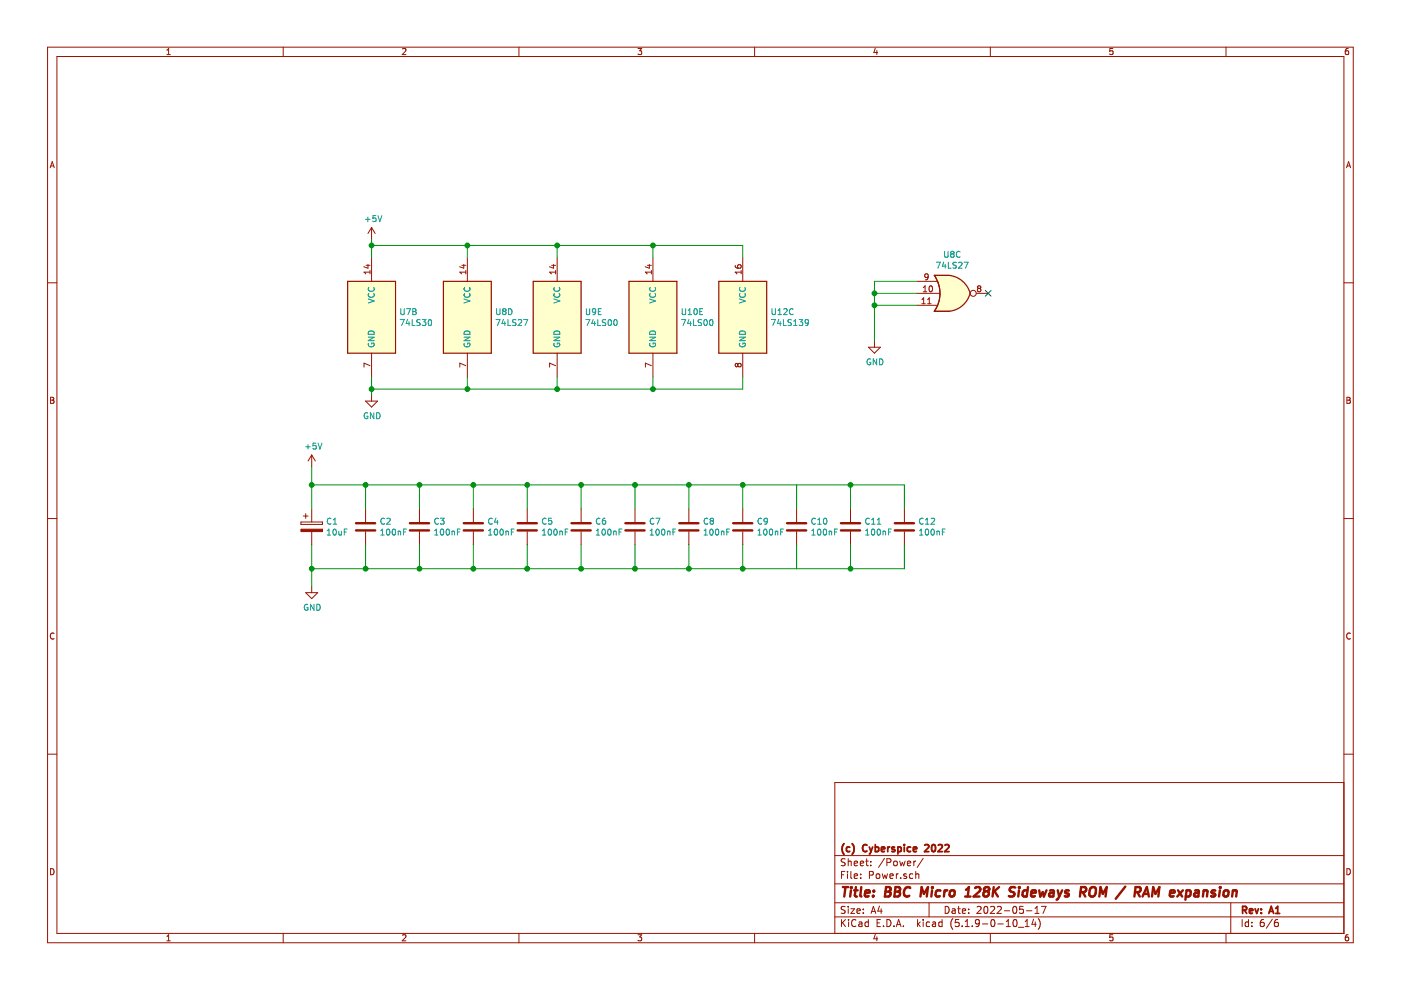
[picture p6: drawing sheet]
EESchema Schematic File Version 4
EELAYER 30 0
EELAYER END
$Descr A4 11693 8268
encoding utf-8
Sheet 6 6
Title "BBC Micro 128K Sideways ROM / RAM expansion"
Date "2022-05-17"
Rev "A1"
Comp "(c) Cyberspice 2022"
Comment1 ""
Comment2 ""
Comment3 ""
Comment4 ""
$EndDescr
$Comp
L power:GND #PWR0119
U 1 1
P 3100 3300
F 0 "#PWR0119" H 3100 3050 50  0001 C CNN
F 1 "GND" H 3105 3127 50  0000 C CNN
F 2 "" H 3100 3300 50  0001 C CNN
F 3 "" H 3100 3300 50  0001 C CNN
	1    3100 3300
	1    0    0    -1  
$EndComp
$Comp
L power:+5V #PWR0120
U 1 1
P 3100 2000
F 0 "#PWR0120" H 3100 1850 50  0001 C CNN
F 1 "+5V" H 3115 2173 50  0000 C CNN
F 2 "" H 3100 2000 50  0001 C CNN
F 3 "" H 3100 2000 50  0001 C CNN
	1    3100 2000
	1    0    0    -1  
$EndComp
Wire Wire Line
	3100 2000 3100 2050
Wire Wire Line
	3100 3150 3100 3250
Wire Wire Line
	3100 2050 3900 2050
Wire Wire Line
	3900 2050 3900 2150
Connection ~ 3100 2050
Wire Wire Line
	3100 2050 3100 2150
Wire Wire Line
	3100 3250 3900 3250
Connection ~ 3100 3250
Wire Wire Line
	3100 3250 3100 3300
Wire Wire Line
	3900 3250 3900 3150
$Comp
L TTL_74xx:74LS00 U9
U 5 1
P 4650 2650
F 0 "U9" H 4880 2696 50  0000 L CNN
F 1 "74LS00" H 4880 2605 50  0000 L CNN
F 2 "Package_DIP:DIP-14_W7.62mm_Socket" H 4650 2650 50  0001 C CNN
F 3 "http://www.ti.com/lit/gpn/sn74ls00" H 4650 2650 50  0001 C CNN
	5    4650 2650
	1    0    0    -1  
$EndComp
Wire Wire Line
	5450 3150 5450 3250
Wire Wire Line
	5450 2150 5450 2050
Wire Wire Line
	4650 3150 4650 3250
Wire Wire Line
	4650 2150 4650 2050
Connection ~ 3900 2050
Connection ~ 3900 3250
Connection ~ 4650 2050
Connection ~ 4650 3250
Connection ~ 5450 2050
Connection ~ 5450 3250
Wire Wire Line
	3900 3250 4650 3250
Wire Wire Line
	3900 2050 4650 2050
Wire Wire Line
	4650 2050 5450 2050
Wire Wire Line
	4650 3250 5450 3250
Wire Wire Line
	5450 3250 6200 3250
Wire Wire Line
	5450 2050 6200 2050
Wire Wire Line
	6200 2150 6200 2050
Wire Wire Line
	6200 3150 6200 3250
$Comp
L TTL_74xx:74LS00 U10
U 5 1
P 5450 2650
F 0 "U10" H 5680 2696 50  0000 L CNN
F 1 "74LS00" H 5680 2605 50  0000 L CNN
F 2 "Package_DIP:DIP-14_W7.62mm_Socket" H 5450 2650 50  0001 C CNN
F 3 "http://www.ti.com/lit/gpn/sn74ls00" H 5450 2650 50  0001 C CNN
	5    5450 2650
	1    0    0    -1  
$EndComp
$Comp
L TTL_74xx:74LS30 U7
U 2 1
P 3100 2650
F 0 "U7" H 3330 2696 50  0000 L CNN
F 1 "74LS30" H 3330 2605 50  0000 L CNN
F 2 "Package_DIP:DIP-14_W7.62mm_Socket" H 3100 2650 50  0001 C CNN
F 3 "http://www.ti.com/lit/gpn/sn74LS30" H 3100 2650 50  0001 C CNN
	2    3100 2650
	1    0    0    -1  
$EndComp
$Comp
L TTL_74xx:74LS27 U8
U 4 1
P 3900 2650
F 0 "U8" H 4130 2696 50  0000 L CNN
F 1 "74LS27" H 4130 2605 50  0000 L CNN
F 2 "Package_DIP:DIP-14_W7.62mm_Socket" H 3900 2650 50  0001 C CNN
F 3 "http://www.ti.com/lit/gpn/sn74LS27" H 3900 2650 50  0001 C CNN
	4    3900 2650
	1    0    0    -1  
$EndComp
$Comp
L TTL_74xx:74LS139 U12
U 3 1
P 6200 2650
F 0 "U12" H 6430 2696 50  0000 L CNN
F 1 "74LS139" H 6430 2605 50  0000 L CNN
F 2 "Package_DIP:DIP-16_W7.62mm_Socket" H 6200 2650 50  0001 C CNN
F 3 "http://www.ti.com/lit/ds/symlink/sn74ls139a.pdf" H 6200 2650 50  0001 C CNN
	3    6200 2650
	1    0    0    -1  
$EndComp
$Comp
L TTL_74xx:74LS27 U8
U 3 1
P 7950 2450
F 0 "U8" H 7950 2775 50  0000 C CNN
F 1 "74LS27" H 7950 2684 50  0000 C CNN
F 2 "Package_DIP:DIP-14_W7.62mm_Socket" H 7950 2450 50  0001 C CNN
F 3 "http://www.ti.com/lit/gpn/sn74LS27" H 7950 2450 50  0001 C CNN
	3    7950 2450
	1    0    0    -1  
$EndComp
NoConn ~ 8250 2450
Wire Wire Line
	7650 2350 7300 2350
Wire Wire Line
	7300 2350 7300 2450
Wire Wire Line
	7650 2450 7300 2450
Connection ~ 7300 2450
Wire Wire Line
	7300 2450 7300 2550
Wire Wire Line
	7650 2550 7300 2550
Connection ~ 7300 2550
$Comp
L power:GND #PWR0105
U 1 1
P 7300 2850
F 0 "#PWR0105" H 7300 2600 50  0001 C CNN
F 1 "GND" H 7305 2677 50  0000 C CNN
F 2 "" H 7300 2850 50  0001 C CNN
F 3 "" H 7300 2850 50  0001 C CNN
	1    7300 2850
	1    0    0    -1  
$EndComp
$Comp
L Device:C_Polarized C1
U 1 1
P 2600 4400
F 0 "C1" H 2718 4446 50  0000 L CNN
F 1 "10uF" H 2718 4355 50  0000 L CNN
F 2 "Capacitor_THT:CP_Radial_D5.0mm_P2.50mm" H 2638 4250 50  0001 C CNN
F 3 "~" H 2600 4400 50  0001 C CNN
	1    2600 4400
	1    0    0    -1  
$EndComp
$Comp
L Device:C C2
U 1 1
P 3050 4400
F 0 "C2" H 3165 4446 50  0000 L CNN
F 1 "100nF" H 3165 4355 50  0000 L CNN
F 2 "Capacitor_THT:C_Disc_D7.5mm_W2.5mm_P5.00mm" H 3088 4250 50  0001 C CNN
F 3 "~" H 3050 4400 50  0001 C CNN
	1    3050 4400
	1    0    0    -1  
$EndComp
$Comp
L Device:C C3
U 1 1
P 3500 4400
F 0 "C3" H 3615 4446 50  0000 L CNN
F 1 "100nF" H 3615 4355 50  0000 L CNN
F 2 "Capacitor_THT:C_Disc_D7.5mm_W2.5mm_P5.00mm" H 3538 4250 50  0001 C CNN
F 3 "~" H 3500 4400 50  0001 C CNN
	1    3500 4400
	1    0    0    -1  
$EndComp
$Comp
L Device:C C4
U 1 1
P 3950 4400
F 0 "C4" H 4065 4446 50  0000 L CNN
F 1 "100nF" H 4065 4355 50  0000 L CNN
F 2 "Capacitor_THT:C_Disc_D7.5mm_W2.5mm_P5.00mm" H 3988 4250 50  0001 C CNN
F 3 "~" H 3950 4400 50  0001 C CNN
	1    3950 4400
	1    0    0    -1  
$EndComp
$Comp
L Device:C C5
U 1 1
P 4400 4400
F 0 "C5" H 4515 4446 50  0000 L CNN
F 1 "100nF" H 4515 4355 50  0000 L CNN
F 2 "Capacitor_THT:C_Disc_D7.5mm_W2.5mm_P5.00mm" H 4438 4250 50  0001 C CNN
F 3 "~" H 4400 4400 50  0001 C CNN
	1    4400 4400
	1    0    0    -1  
$EndComp
$Comp
L Device:C C6
U 1 1
P 4850 4400
F 0 "C6" H 4965 4446 50  0000 L CNN
F 1 "100nF" H 4965 4355 50  0000 L CNN
F 2 "Capacitor_THT:C_Disc_D7.5mm_W2.5mm_P5.00mm" H 4888 4250 50  0001 C CNN
F 3 "~" H 4850 4400 50  0001 C CNN
	1    4850 4400
	1    0    0    -1  
$EndComp
$Comp
L Device:C C7
U 1 1
P 5300 4400
F 0 "C7" H 5415 4446 50  0000 L CNN
F 1 "100nF" H 5415 4355 50  0000 L CNN
F 2 "Capacitor_THT:C_Disc_D7.5mm_W2.5mm_P5.00mm" H 5338 4250 50  0001 C CNN
F 3 "~" H 5300 4400 50  0001 C CNN
	1    5300 4400
	1    0    0    -1  
$EndComp
$Comp
L Device:C C8
U 1 1
P 5750 4400
F 0 "C8" H 5865 4446 50  0000 L CNN
F 1 "100nF" H 5865 4355 50  0000 L CNN
F 2 "Capacitor_THT:C_Disc_D7.5mm_W2.5mm_P5.00mm" H 5788 4250 50  0001 C CNN
F 3 "~" H 5750 4400 50  0001 C CNN
	1    5750 4400
	1    0    0    -1  
$EndComp
$Comp
L Device:C C9
U 1 1
P 6200 4400
F 0 "C9" H 6315 4446 50  0000 L CNN
F 1 "100nF" H 6315 4355 50  0000 L CNN
F 2 "Capacitor_THT:C_Disc_D7.5mm_W2.5mm_P5.00mm" H 6238 4250 50  0001 C CNN
F 3 "~" H 6200 4400 50  0001 C CNN
	1    6200 4400
	1    0    0    -1  
$EndComp
$Comp
L Device:C C10
U 1 1
P 6650 4400
F 0 "C10" H 6765 4446 50  0000 L CNN
F 1 "100nF" H 6765 4355 50  0000 L CNN
F 2 "Capacitor_THT:C_Disc_D7.5mm_W2.5mm_P5.00mm" H 6688 4250 50  0001 C CNN
F 3 "~" H 6650 4400 50  0001 C CNN
	1    6650 4400
	1    0    0    -1  
$EndComp
Wire Wire Line
	2600 4050 3050 4050
Wire Wire Line
	6650 4050 6650 4250
Wire Wire Line
	2600 3900 2600 4050
Connection ~ 2600 4050
Wire Wire Line
	2600 4050 2600 4250
Wire Wire Line
	2600 4550 2600 4750
Wire Wire Line
	2600 4750 3050 4750
Wire Wire Line
	6650 4750 6650 4550
Connection ~ 2600 4750
Wire Wire Line
	2600 4750 2600 4900
Wire Wire Line
	6200 4250 6200 4050
Wire Wire Line
	5750 4250 5750 4050
Wire Wire Line
	5300 4250 5300 4050
Wire Wire Line
	4850 4250 4850 4050
Wire Wire Line
	4400 4250 4400 4050
Wire Wire Line
	3950 4250 3950 4050
Wire Wire Line
	3500 4250 3500 4050
Wire Wire Line
	3050 4250 3050 4050
Wire Wire Line
	3050 4550 3050 4750
Wire Wire Line
	3500 4550 3500 4750
Wire Wire Line
	3950 4550 3950 4750
Wire Wire Line
	4400 4550 4400 4750
Wire Wire Line
	4850 4550 4850 4750
Wire Wire Line
	5300 4550 5300 4750
Wire Wire Line
	5750 4550 5750 4750
Wire Wire Line
	6200 4550 6200 4750
Connection ~ 3050 4050
Connection ~ 3050 4750
Wire Wire Line
	3050 4050 3500 4050
Wire Wire Line
	3050 4750 3500 4750
Connection ~ 3500 4050
Connection ~ 3500 4750
Wire Wire Line
	3500 4050 3950 4050
Wire Wire Line
	3500 4750 3950 4750
Connection ~ 3950 4050
Connection ~ 3950 4750
Wire Wire Line
	3950 4050 4400 4050
Wire Wire Line
	3950 4750 4400 4750
Wire Wire Line
	4400 4750 4850 4750
Connection ~ 4400 4750
Connection ~ 4850 4750
Wire Wire Line
	4850 4750 5300 4750
Connection ~ 5300 4750
Wire Wire Line
	5300 4750 5750 4750
Connection ~ 5750 4750
Wire Wire Line
	5750 4750 6200 4750
Connection ~ 6200 4750
Wire Wire Line
	6200 4750 6650 4750
Wire Wire Line
	4400 4050 4850 4050
Connection ~ 4400 4050
Connection ~ 4850 4050
Wire Wire Line
	4850 4050 5300 4050
Connection ~ 5300 4050
Wire Wire Line
	5300 4050 5750 4050
Connection ~ 5750 4050
Wire Wire Line
	5750 4050 6200 4050
Connection ~ 6200 4050
Wire Wire Line
	6200 4050 6650 4050
Wire Wire Line
	7300 2550 7300 2850
$Comp
L power:GND #PWR0113
U 1 1
P 2600 4900
F 0 "#PWR0113" H 2600 4650 50  0001 C CNN
F 1 "GND" H 2605 4727 50  0000 C CNN
F 2 "" H 2600 4900 50  0001 C CNN
F 3 "" H 2600 4900 50  0001 C CNN
	1    2600 4900
	1    0    0    -1  
$EndComp
$Comp
L power:+5V #PWR0114
U 1 1
P 2600 3900
F 0 "#PWR0114" H 2600 3750 50  0001 C CNN
F 1 "+5V" H 2615 4073 50  0000 C CNN
F 2 "" H 2600 3900 50  0001 C CNN
F 3 "" H 2600 3900 50  0001 C CNN
	1    2600 3900
	1    0    0    -1  
$EndComp
$Comp
L Device:C C11
U 1 1
P 7100 4400
F 0 "C11" H 7215 4446 50  0000 L CNN
F 1 "100nF" H 7215 4355 50  0000 L CNN
F 2 "Capacitor_THT:C_Disc_D7.5mm_W2.5mm_P5.00mm" H 7138 4250 50  0001 C CNN
F 3 "~" H 7100 4400 50  0001 C CNN
	1    7100 4400
	1    0    0    -1  
$EndComp
$Comp
L Device:C C12
U 1 1
P 7550 4400
F 0 "C12" H 7665 4446 50  0000 L CNN
F 1 "100nF" H 7665 4355 50  0000 L CNN
F 2 "Capacitor_THT:C_Disc_D7.5mm_W2.5mm_P5.00mm" H 7588 4250 50  0001 C CNN
F 3 "~" H 7550 4400 50  0001 C CNN
	1    7550 4400
	1    0    0    -1  
$EndComp
Wire Wire Line
	7550 4050 7550 4250
Wire Wire Line
	7550 4750 7550 4550
Wire Wire Line
	7100 4250 7100 4050
Wire Wire Line
	7100 4550 7100 4750
Wire Wire Line
	6650 4750 7100 4750
Connection ~ 7100 4750
Wire Wire Line
	7100 4750 7550 4750
Wire Wire Line
	6650 4050 7100 4050
Connection ~ 7100 4050
Wire Wire Line
	7100 4050 7550 4050
$EndSCHEMATC
